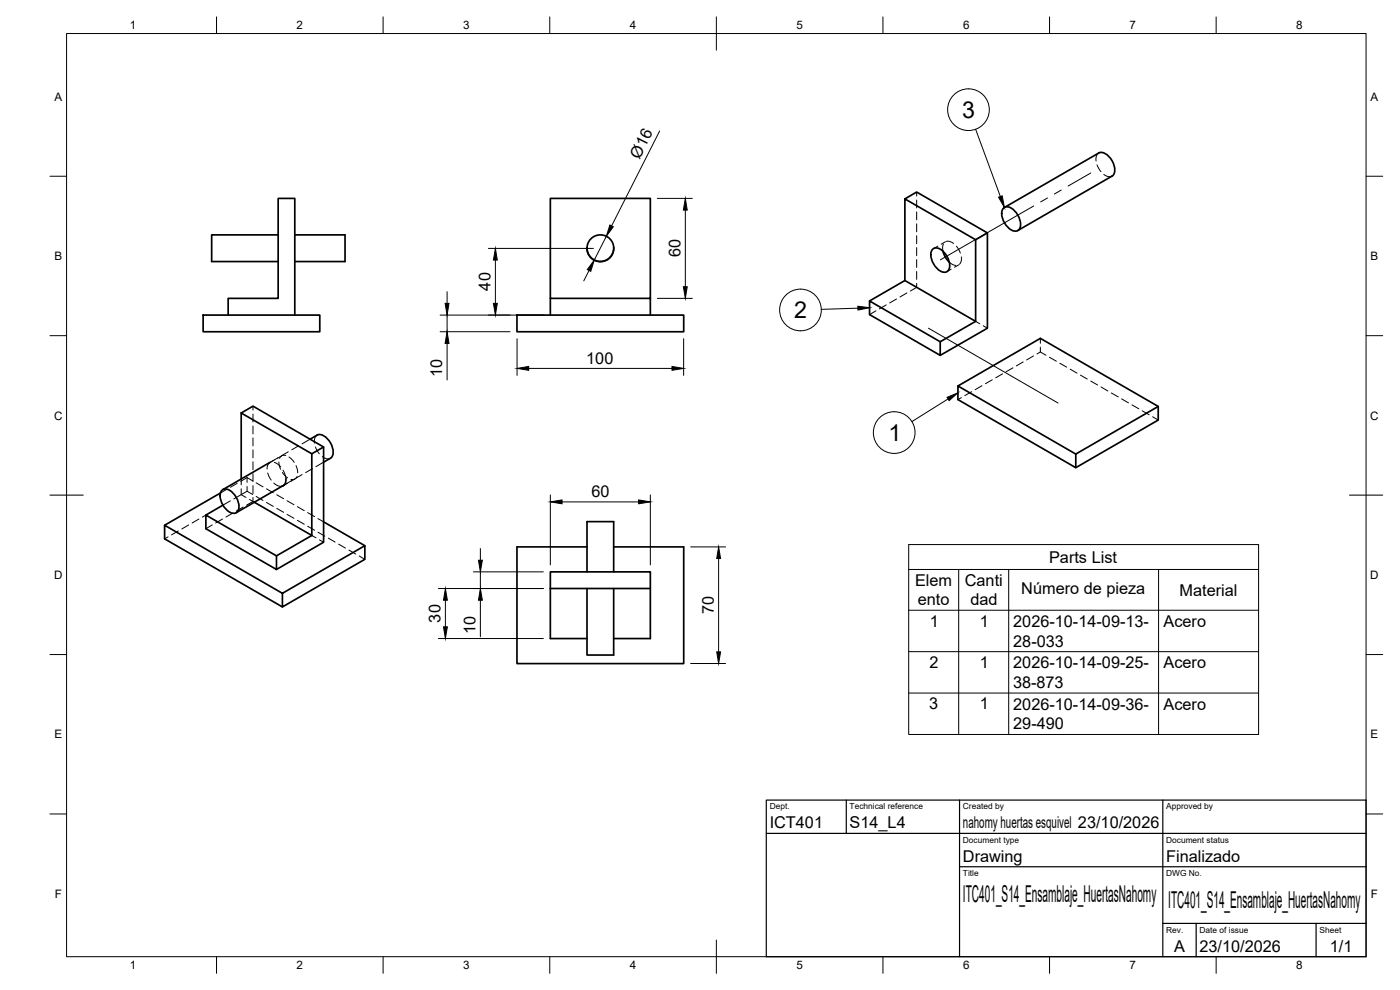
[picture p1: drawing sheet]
<svg xmlns="http://www.w3.org/2000/svg" width="420mm" height="297mm" viewBox="0 0 420 297" stroke-linecap="round" stroke-linejoin="round" font-family="sans-serif">
<!-- layer: Visible -->
<g fill="none" stroke="#000" stroke-width=".51">
<path d="M271.6 59.7l21.2 12.2v24.5l-21.2-12.2zM271.6 59.7l3.5-2.1 21.2 12.3-3.5 2M83.5 70.5h-20v8h20M88.5 70.5h15v8h-15M184.2 74.2a4 4 0 0 1-3.7 4.3 4 4 0 0 1-4.3-3.7M280 74.7a2.55 2.55 0 0 1 3.3 1 5.3 5.3 0 0 1 1.4 5.2 1.95 1.95 0 0 1-3.1 0 5.6 5.6 0 0 1-2-5.8zM283 75.4l.7 1.8 1.2 1.5M296.3 69.9v28.6l-14.1 8.1M301.2 62.4a2.55 2.55 0 0 1 3.4 .9 5.3 5.3 0 0 1 1.4 5.3 1.95 1.95 0 0 1-3.1 0 5.6 5.6 0 0 1-2-5.8zM301.4 62.3l28.3-16.4a3.5 3.5 0 0 1 4 2.3 3.5 3.5 0 0 1 0 4.7l-28.3 16.3M61 94.5h35v5h-35zM68.5 94.5v-5h15v-30h5v35"/>
<path d="M155.2 94.5h50v5h-50zM165.2 89.5v5M195.2 89.5h-30v-30h30v35M271.6 84.2l-10.6 6.1M292.8 96.4l-10.6 6.1v4.1l-21.2-12.2v-4.1l21.2 12.2M287.5 115.8l24.7-14.3 35.4 20.4v4.1l-24.7 14.3M72.4 123.9l21.2 12.3v24.5M72.4 123.9l3.5-2 21.2 12.2-3.5 2.1M72.4 123.9v19.8M81 138.8l-14.1 8.1M93.1 131.8l2.1-1.2a3.5 3.5 0 0 1 4 2.3 3.5 3.5 0 0 1 0 4.6l-2.1 1.2M97.1 134.1v28.6l-14.1 8.2"/>
<path d="M347.6 121.9l-24.7 14.3v4.1l-35.4-20.4v-4.1l35.4 20.4M66.2 147.9l-16.8 9.7M66.7 147a2.55 2.55 0 0 1 3.3 1 5.3 5.3 0 0 1 1.4 5.3 1.95 1.95 0 0 1-3.1-.1 5.6 5.6 0 0 1-2-5.7zM66.9 151.6l-5.1 2.9M76.3 150.7l17.3 10M85.3 145.5l-14.4 8.3M85.8 143.6l-.1 1.1a1.54 1.54 0 0 1-1.1 1.2M97.1 156.6l12.4 7.1M84.8 178l24.7-14.3v4.1l-24.7 14.3zM84.8 178l-35.4-20.4v4.1l35.4 20.4M93.6 160.7l-10.6 6.1v4.1l-21.2-12.3v-4.1l21.2 12.3M165.2 176.6v-5h30v20h-11"/>
<path d="M165.2 176.6v15h11M165.2 176.6h30M176.2 171.6v-15.1h8v15.1M176.2 176.6v19.9h8v-19.9M176.2 164.1h-21v35h50v-35h-21"/>
<circle cx="180.2" cy="74.5" r="4"/>
</g>
<!-- layer: Hidden -->
<g fill="none" stroke="#000" stroke-width=".3">
<path d="M275.1 57.6v1.2M329.2 49.5l1.2 2M329.7 45.9l-.6 .8-.1 1.6M331.3 52.3l1.4 .7 1-.2M275.1 60v2.4M275.1 63.6v2.4M275.1 67.2v2.3M275.1 70.7v2.4M275.1 74.3v2.4M275.1 77.9v2.3M281.4 73.9l-1.2 .7M283.1 73.2l-.2 .8 .1 1.4"/>
<path d="M283.7 72.5l-1.2 .8M284 72.4h.9l1.3 .7M284.9 78.6l1.2 .9 .8 .2M287 73.9l1.2 2M287.7 79.5l-1.2 .7M288.5 77.1v1l-.5 1.2M262.9 93.3l-1.9 1.1M266 91.5l-2.1 1.2M269.1 89.7l-2.1 1.2M272.2 87.9l-2.1 1.2M275.1 81.5v2.3M275.1 85v1.2l-1.9 1.1"/>
<path d="M285.4 80.8l-1.2 .7M292.8 96.4l1.2 .7M295.1 97.7l1.2 .8M288.5 119.3l-1 .6M291.6 117.5l-2.1 1.2M294.7 115.7l-2 1.2M297.8 113.9l-2.1 1.2M300.9 112.2l-2.1 1.2M304 110.4l-2.1 1.2M307.1 108.6l-2.1 1.2M310.2 106.8l-2.1 1.2M312.2 104.2v1.4l1.7 1"/>
<path d="M312.2 101.5v1.5M312.2 105.6l-1 .6M315 107.2l2 1.2M318.1 109l2 1.2M321.2 110.8l2 1.2M324.3 112.6l2 1.1M327.3 114.3l2.1 1.2M330.4 116.1l2.1 1.2M333.5 117.9l2.1 1.2M336.6 119.7l2.1 1.2M75.9 121.9v1.1M75.9 124.3v2.3"/>
<path d="M75.9 127.8v2.4M75.9 131.4v2.4M75.9 135v2.4M75.9 138.5v2.4M81.2 138.7l-.7 .6-.3 1.4M82.2 138.1l-1.2 .7M82.3 138.7l.9 .4 1 1M83.4 137.4l-2.4 1.4M83.7 138.6l.5 2.2M85.7 136.7a1.44 1.44 0 0 0-1.8 .8M86.5 135.6l-3.2 1.9M86.7 137.1l1.6 1.6"/>
<path d="M88.8 139.7l.5 2.2M89.6 133.8l-2.1 1.2M93.1 131.8l-2.5 1.4M94.7 134.1l1.1 2.1M95.2 130.6l-.7 .8-.1 1.6M96.7 137l1.4 .7 1.1-.2M97.1 138.7l-2.3 1.3M339.7 121.5l2.1 1.2M342.8 123.3l2.1 1.1M345.9 125l1.7 1M53.5 159.3l-2 1.2M56.6 157.5l-2 1.2"/>
<path d="M59.7 155.7l-2 1.2M61.8 154.5l-1.1 .6M63.7 157.5l-1.9 1.1M66.8 155.7l-2.1 1.2M68.1 146.8l-1.9 1.1M69.1 150.3l-2.2 1.3M69.9 153.9l-2.1 1.2M71.2 145l-2.1 1.2M72.4 146.7v1.7l1.4 .9M72.4 143.7v1.8M73 152.2l-2.1 1.1M74.1 146v1.4l1.7 1"/>
<path d="M74.1 143.3v1.4M74.1 143.3l1.7 1M74.1 147.4l-3.9 2.3M74.1 143.3l-1.9 1.1M74.9 149.8l1.4 .9M75.9 142.1v2.4M75.9 145.7v2.4M75.9 149.3v1.2l-1.9 1.1M76.9 149l2 1.2M76.9 144.9l2 1.2M80 150.8l2 1.1M80 146.7l2 1.2"/>
<path d="M80.3 141.9l1.1 2.1M82.2 144.9l1.3 .9 1.1 .1M83.1 152.5l2 1.2M83.1 148.4l2 1.2M84.8 141.8l1.5 1.6M84.9 141.1l.9 2.5M86.1 154.3l2.1 1.2M86.1 150.2l2.1 1.2M86.2 145l-1.2 .7M87.6 144.2l-2.3 1.3M88.5 143.7l-1.2 .7M89.2 142.9l-.8 .9h-1.1"/>
<path d="M89.2 156.1l2.1 1.2M89.2 152l2.1 1.2M90.7 142.4l-2.1 1.2M92.3 157.9l2.1 1.2M92.3 153.8l2.1 1.2M93.8 140.6l-2.1 1.2M95.4 159.7l2.1 1.2M95.4 155.6l1.7 1M50.4 161.1l-1 .6M93.6 160.7l1.2 .7M95.9 162l1.2 .7M98.5 161.5l2.1 1.2"/>
<path d="M101.6 163.3l2.1 1.2M104.7 165l2.1 1.2M107.8 166.8l1.7 1"/>
</g>
<!-- layer: Tweak Trail -->
<path d="M314.4 59.4l-2.1 1.2M318.5 57l-2.1 1.2M327.4 51.9l-6.9 3.9M310.2 61.8l-28 16.2M278.6 98.5l38.9 22.4" fill="none" stroke="#000" stroke-width=".3"/>
<!-- layer: BORDER -->
<g fill="none" stroke="#000" stroke-width=".3">
<path d="M20 10.1h390v276.9h-390zM65 5.1v5M115 5.1v5M165 5.1v5M215 5.1v10M265 5.1v5M315 5.1v5M365 5.1v5M15 52.9h5M410 52.9h5M15 100.7h5M410 100.7h5"/>
<path d="M15 148.6h10M405 148.6h10M15 196.4h5M410 196.4h5M15 244.2h5M410 244.2h5M65 287v5M115 287v5M165 287v5M215 282.1v9.9M265 287v5M315 287v5"/>
<path d="M365 287v5"/>
</g>
<!-- layer: TITLEBLOCK -->
<path d="M230 240.1h180v46.9h-180zM230 250h180M254 240.1v9.9M288 240.1v46.9M349 240.1v46.9M288 260.1h122M349 277.1h61M359 277.1v9.9M395 277.1v9.9" fill="none" stroke="#000" stroke-width=".36"/>
<!-- layer: Parts Lists -->
<path d="M272.7 163.4h105v57h-105zM272.7 170.9h105M287.7 170.9v49.5M302.7 170.9v49.5M347.7 170.9v49.5M272.7 183.1h105M272.7 195.5h105M272.7 207.9h105" fill="none" stroke="#000" stroke-width=".3"/>
<!-- layer: Balloons -->
<g fill="none" stroke="#000" stroke-width=".3">
<circle cx="290.6" cy="32.9" r="6.3"/>
<circle cx="240.2" cy="93" r="6.3"/>
<circle cx="268.4" cy="129.8" r="6.3"/>
</g>
<!-- layer: 0 -->
<path d="M299.7 59.2l1.1-.4 .6 3.5zM257.5 91.9l3.5 .4-3.5 .7zM284.2 119.2l3.3-1.3-2.7 2.3z" fill="#000" stroke="#000" stroke-width=".3"/>
<path d="M292.8 38.8l7.4 20.2M257.5 92.5l-11 .3M284.5 119.7l-10.8 6.8" fill="none" stroke="#000" stroke-width=".3"/>
<!-- layer: FD_Dimensions -->
<g fill="none" stroke="#000" stroke-width=".3">
<path d="M198 39.3l-14.4 28.5M197.3 59.5h10.5M146.6 74.5h31.5M148.7 78v13M182 70.9l-3.6 7.1M205.7 63v23M132.1 94.5h31M132.1 99.5h21M134.2 87.5v3.5M134.2 94.5v5M176.8 81.2l-1.6 3.1M197.3 89.5h10.5"/>
<path d="M134.2 103v11M155.2 101.6v11M158.7 110.5h43M205.2 101.6v11M165.2 148.5v21M168.7 150.6h23M195.2 148.5v21M131.6 176.6h31.5M142.1 171.6h21M144.2 164.6v3.5M144.2 171.6v5M207.3 164.1h10.5"/>
<path d="M215.7 167.6v28M131.6 191.6h31.5M133.7 180.1v8M144.2 180.1v11M207.3 199.1h10.5"/>
</g>
<g fill="#000" stroke="#000" stroke-width=".3">
<path d="M148.7 74.5l.5 3.5h-1.1zM183 67.5l1.1 .5-2.1 2.9zM205.7 59.5l.5 3.5h-1.1zM133.6 91h1.1l-.5 3.5zM148.1 91h1.1l-.5 3.5zM178.4 78l-1.1 3.4-1-.5zM205.1 86h1.1l-.5 3.5zM134.2 99.5l.5 3.5h-1.1zM155.2 110.5l3.5-.6v1.2zM201.7 109.9l3.5 .6-3.5 .6zM165.2 150.6l3.5-.6v1.2zM191.7 150l3.5 .6-3.5 .6z"/>
<path d="M143.6 168.1h1.2l-.6 3.5zM215.7 164.1l.6 3.5h-1.2zM133.7 176.6l.6 3.5h-1.2zM133.1 188.1h1.2l-.6 3.5zM144.2 176.6l.6 3.5h-1.2zM215.1 195.6h1.2l-.6 3.5z"/>
</g>
<g font-size="7">
<text x="288.7" y="35.4">3</text>
<text x="238.4" y="95.5">2</text>
<text x="266.7" y="132.3">1</text>
<text x="289" y="270.6">ITC401_S14_Ensamblaje_HuertasNahomy</text>
<text x="350.6" y="272.3">ITC401_S14_Ensamblaje_HuertasNahomy</text>
</g>
<g font-size="4.9">
<text x="191.9" y="47.9" transform="rotate(-63 191.9 47.9)">Ø16</text>
<text x="204.2" y="77.2" transform="rotate(-90 204.2 77.2)">60</text>
<text x="147.2" y="87.2" transform="rotate(-90 147.2 87.2)">40</text>
<text x="132.7" y="113.1" transform="rotate(-90 132.7 113.1)">10</text>
<text x="175.9" y="109.1">100</text>
<text x="177.5" y="149.1">60</text>
<text x="314.9" y="168.9">Parts List</text>
<text x="274.6" y="175.8">Elem</text>
<text x="289.6" y="175.8">Canti</text>
<text x="306.5" y="178.3">Número de pieza</text>
<text x="354" y="178.7">Material</text>
<text x="214.2" y="184.3" transform="rotate(-90 214.2 184.3)">70</text>
<text x="275.5" y="181.6">ento</text>
<text x="291.2" y="181.7">dad</text>
<text x="132.2" y="186.8" transform="rotate(-90 132.2 186.8)">30</text>
<text x="142.7" y="190.2" transform="rotate(-90 142.7 190.2)">10</text>
<text x="279" y="188">1</text>
<text x="294" y="188">1</text>
<text x="304.1" y="188.1">2026-10-14-09-13-</text>
<text x="349.2" y="188.1">Acero</text>
<text x="304.1" y="194">28-033</text>
<text x="278.9" y="200.4">2</text>
<text x="294" y="200.4">1</text>
<text x="304.1" y="200.5">2026-10-14-09-25-</text>
<text x="349.2" y="200.5">Acero</text>
<text x="304" y="206.4">38-873</text>
<text x="278.9" y="212.9">3</text>
<text x="294" y="212.9">1</text>
<text x="304.1" y="213">2026-10-14-09-36-</text>
<text x="349.2" y="212.9">Acero</text>
<text x="304.1" y="218.8">29-490</text>
<text x="231" y="248.5">ICT401</text>
<text x="255" y="248.5">S14_L4</text>
<text x="289" y="248.5">nahomy huertas esquivel 23/10/2026</text>
<text x="289" y="258.6">Drawing</text>
<text x="350" y="258.6">Finalizado</text>
<text x="352.3" y="285.7">A</text>
<text x="360" y="285.5">23/10/2026</text>
<text x="399.1" y="285.7">1/1</text>
</g>
<g font-size="3.5">
<text x="39" y="8.8">1</text>
<text x="89" y="8.8">2</text>
<text x="139" y="8.8">3</text>
<text x="189" y="8.8">4</text>
<text x="239" y="8.8">5</text>
<text x="289" y="8.8">6</text>
<text x="339" y="8.8">7</text>
<text x="389" y="8.8">8</text>
<text x="16.3" y="30.2">A</text>
<text x="411.3" y="30.2">A</text>
<text x="16.3" y="78">B</text>
<text x="411.3" y="78">B</text>
<text x="16.2" y="125.9">C</text>
<text x="411.2" y="125.9">C</text>
<text x="16.2" y="173.7">D</text>
<text x="411.2" y="173.7">D</text>
<text x="16.3" y="221.6">E</text>
<text x="411.3" y="221.6">E</text>
<text x="16.4" y="269.4">F</text>
<text x="411.4" y="269.4">F</text>
<text x="39" y="290.8">1</text>
<text x="89" y="290.8">2</text>
<text x="139" y="290.8">3</text>
<text x="189" y="290.8">4</text>
<text x="239" y="290.8">5</text>
<text x="289" y="290.8">6</text>
<text x="339" y="290.8">7</text>
<text x="389" y="290.8">8</text>
</g>
<g font-size="2.5">
<text x="231" y="242.9">Dept.</text>
<text x="255" y="242.9">Technical reference</text>
<text x="289" y="242.9">Created by</text>
<text x="350" y="242.9">Approved by</text>
<text x="289" y="252.8">Document type</text>
<text x="350" y="252.8">Document status</text>
<text x="289" y="262.9">Title</text>
<text x="350" y="262.9">DWG No.</text>
<text x="350" y="279.9">Rev.</text>
<text x="360" y="279.9">Date of issue</text>
<text x="396" y="279.9">Sheet</text>
</g>
</svg>
